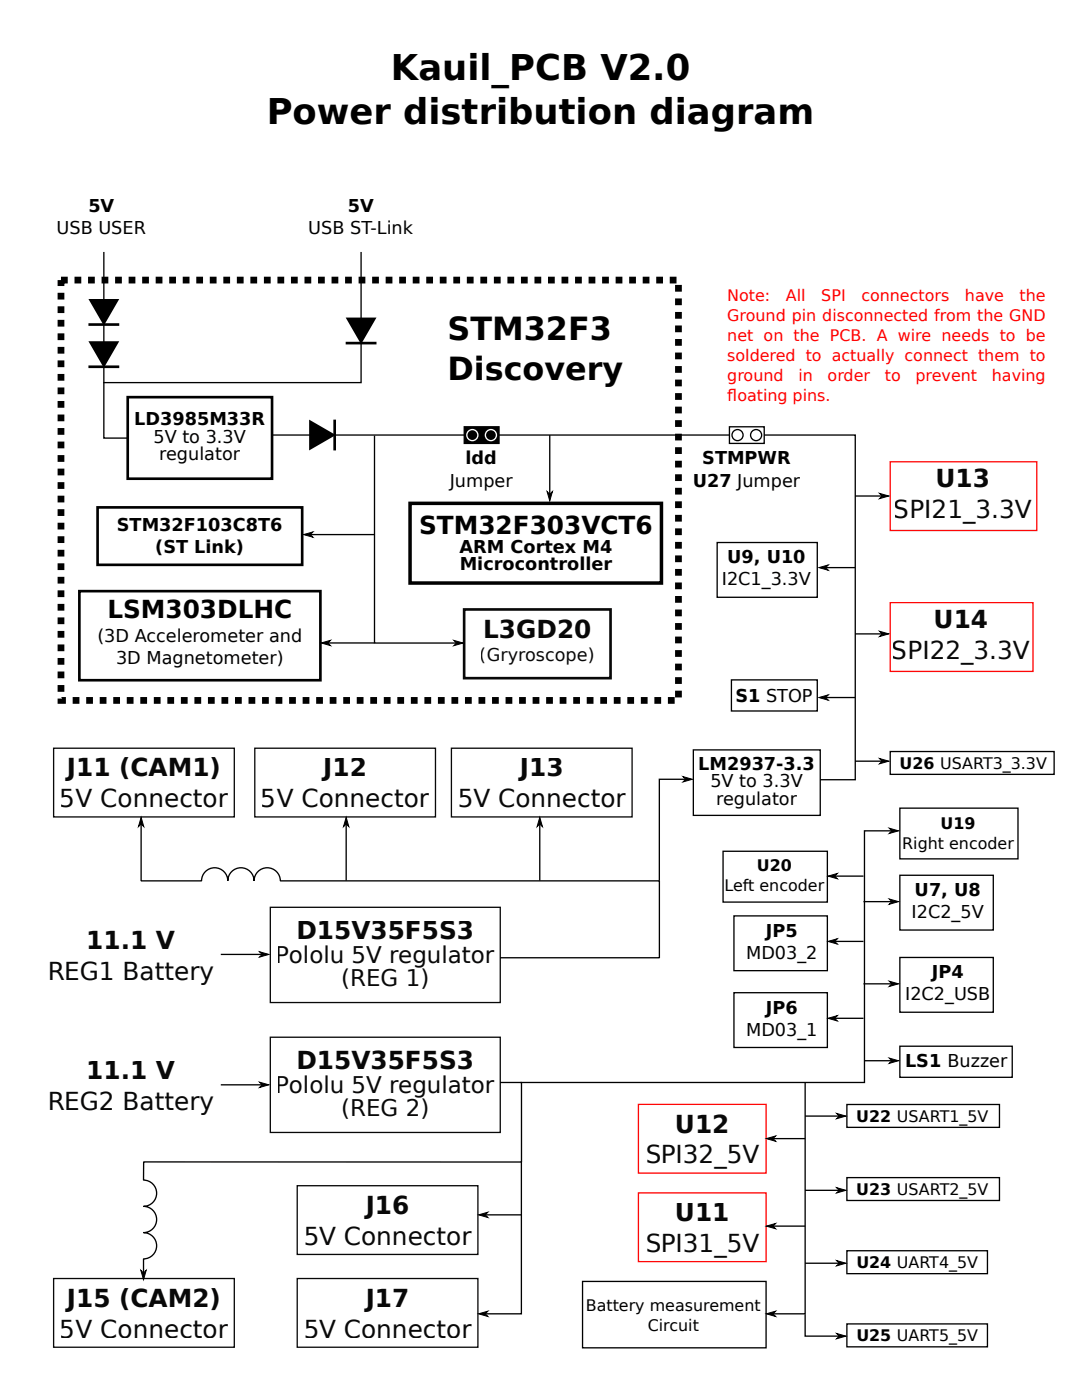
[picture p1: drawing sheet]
<svg xmlns="http://www.w3.org/2000/svg" width="216mm" height="279mm" viewBox="0 0 216 279" stroke-linecap="round" stroke-linejoin="round" font-family="sans-serif">
<g fill="none" stroke="#000" stroke-width=".26">
<path d="M20.7 50.3v37.1h4.7M72.1 50.3v26.1h-51.5M54.4 86.8h116.3v68.8h-7M74.7 86.9v41.4h17.4M109.7 86.8v12.9M60.9 106.7h13.8M143.1 108.3h20v10.9h-20zM64.4 128.3h10.3M145.9 135.7h17.2v6.2h-17.2zM10.7 149.3h36.1v13.7h-36.1zM50.8 149.3h36.1v13.7h-36.1zM90.1 149.3h36v13.7h-36z"/>
<path d="M137.9 155.5h-6.3v20.3M138.3 149.7h25.4v13h-25.4zM177.6 150h32.7v4.5h-32.7zM28.2 163.4v12.4h12a2.62 2.62 0 0 1 2.6-2.6 2.62 2.62 0 0 1 2.7 2.6 2.62 2.62 0 0 1 2.6-2.6 2.62 2.62 0 0 1 2.6 2.6 2.62 2.62 0 0 1 2.6-2.6 2.62 2.62 0 0 1 2.6 2.6h75.7v15.3h-31.8M69.1 163.4v12.3M107.7 163.4v12.3M144.3 169.9h20.8v10.1h-20.8zM179 165.8h-6.5v50.2h-68.6M179.6 161.3h23.5v10.1h-23.5zM179.6 174.7h18.6v10.9h-18.6zM53.9 181.1h45.9v19h-45.9zM146.4 198.1h18.7v10.9h-18.7z"/>
<path d="M146.4 182.8h18.7v10.9h-18.7zM179.6 191.1h18.6v10.9h-18.6zM53.9 207h45.9v19h-45.9zM99.8 216h4.3v15.9h-75.4l-.1 3.6a2.62 2.62 0 0 1 2.7 2.6 2.62 2.62 0 0 1-2.7 2.7 2.62 2.62 0 0 1 2.7 2.6 2.62 2.62 0 0 1-2.7 2.6 2.62 2.62 0 0 1 2.7 2.6 2.62 2.62 0 0 1-2.7 2.6v3.9M179.6 208.8h22.4v6.2h-22.4zM59.3 236.6h36.1v13.7h-36.1zM169 220.4h30.4v4.6h-30.4zM169 235h30.4v4.6h-30.4zM10.7 255.2h36.1v13.7h-36.1zM59.3 255.2h36.1v13.7h-36.1zM116.2 255.7h36.7v13.3h-36.7zM169 249.6h28v4.6h-28z"/>
<path d="M169 264.2h28v4.6h-28z"/>
</g>
<path d="M12.2 55.9h123.2v83.9h-123.2z" fill="none" stroke="#000" stroke-width="1.3" stroke-dasharray="1.3 1.3" stroke-linecap="butt"/>
<path d="M81.8 100.5h50.2v15.9h-50.2z" fill="none" stroke="#000" stroke-width=".7" stroke-linecap="butt"/>
<path d="M17.6 64.8h6.2M17.6 73.2h6.2M25.5 79.3h28.8v16.2h-28.8zM69 68.5h6.1M66.8 83.7v6.2M15.8 118h48.1v17.8h-48.1zM19.5 101.3h40.8v11.4h-40.8zM92.6 121.6h29.2v13.7h-29.2z" fill="none" stroke="#000" stroke-width=".53"/>
<path d="M177.6 92.2h29.3v13.7h-29.3zM177.6 120.3h28.5v13.7h-28.5zM127.4 238.1h25.5v13.7h-25.5zM127.4 220.4h25.5v13.7h-25.5z" fill="none" stroke="#f00" stroke-width=".26"/>
<path d="M17.6 59.7h6.2l-3.1 5.3zM17.6 68.1h6.2l-3.1 5.3zM69 63.4h6.1l-3.1 5.3zM61.7 83.7l5.3 3.1-5.3 3.1z" fill="#000"/>
<g fill="#000" stroke="#000" stroke-width=".2">
<path d="M109.2 98.1l.5 .5 .5-.5-.5 1.9z" fill-rule="evenodd"/>
<path d="M60.6 106.7l1.8-.5-.5 .5 .5 .5z" fill-rule="evenodd"/>
<path d="M64.1 128.3l1.8-.5-.5 .5 .5 .5z" fill-rule="evenodd"/>
<path d="M90.6 127.8l1.8 .5-1.8 .6 .5-.6z" fill-rule="evenodd"/>
<path d="M136.3 155l1.8 .5-1.8 .6 .5-.6z" fill-rule="evenodd"/>
<path d="M28.2 163.1l.5 1.9-.5-.6-.6 .6z" fill-rule="evenodd"/>
<path d="M69.1 163.1l.5 1.9-.5-.6-.6 .6z" fill-rule="evenodd"/>
<path d="M107.7 163.1l.5 1.9-.5-.6-.5 .6z" fill-rule="evenodd"/>
<path d="M177.4 165.3l1.9 .5-1.9 .5 .6-.5z" fill-rule="evenodd"/>
<path d="M28.1 253.5l.5 .6 .6-.6-.6 1.9z" fill-rule="evenodd"/>
</g>
<path d="M92.6 85.2h7v3.3h-7z" fill="#000" stroke="#000" stroke-width=".26"/>
<g fill="none" stroke="#fff" stroke-width=".26">
<circle cx="94.3" cy="86.8" r="1.11"/>
<circle cx="98" cy="86.8" r="1.11"/>
</g>
<path d="M145.5 85.2h7v3.3h-7z" fill="#fff" stroke="#000" stroke-width=".26"/>
<g fill="none" stroke="#000" stroke-width=".26">
<path d="M170.6 99h6.5M163.7 113.3h6.9M163.7 139.2h6.9M170.6 126.5h6.5M170.6 151.9h6.5M165.5 174.8h6.8M172.3 179.9h6.7M44.1 190.5h9.3M165.5 187.9h6.8M172.3 196.3h6.7M44.1 216.5h9.3M160.7 216v46.2h-7.5"/>
<path d="M165.5 203.2h6.8M172.5 211.7h6.5M104 231.9v30.3h-8.2M153.2 227.2h7.5M160.7 222.7h7.8M160.7 237.6h7.8M95.8 242.5h8.2M153.2 244.7h7.5M160.7 252.1h7.8M160.7 262.3v4.4h7.8"/>
<circle cx="147.2" cy="86.8" r="1.11"/>
<circle cx="150.9" cy="86.8" r="1.11"/>
</g>
<g fill="#000" stroke="#000" stroke-width=".2">
<path d="M175.5 98.5l1.8 .5-1.8 .5 .5-.5z" fill-rule="evenodd"/>
<path d="M163.4 113.3l1.9-.6-.6 .6 .6 .5z" fill-rule="evenodd"/>
<path d="M163.4 139.2l1.9-.5-.6 .5 .6 .5z" fill-rule="evenodd"/>
<path d="M175.5 126l1.8 .5-1.8 .5 .5-.5z" fill-rule="evenodd"/>
<path d="M175.5 151.4l1.8 .5-1.8 .5 .5-.5z" fill-rule="evenodd"/>
<path d="M165.2 174.8l1.9-.5-.6 .5 .6 .6z" fill-rule="evenodd"/>
<path d="M177.4 179.4l1.9 .5-1.9 .6 .6-.6z" fill-rule="evenodd"/>
<path d="M51.8 189.9l1.8 .6-1.8 .5 .5-.5z" fill-rule="evenodd"/>
<path d="M165.2 187.9l1.9-.6-.6 .6 .6 .5z" fill-rule="evenodd"/>
<path d="M177.4 195.8l1.9 .5-1.9 .6 .6-.6z" fill-rule="evenodd"/>
<path d="M51.8 216l1.8 .5-1.8 .5 .5-.5z" fill-rule="evenodd"/>
<path d="M165.2 203.2l1.9-.5-.6 .5 .6 .6z" fill-rule="evenodd"/>
<path d="M177.4 211.2l1.9 .5-1.9 .5 .6-.5z" fill-rule="evenodd"/>
<path d="M152.9 227.2l1.9-.5-.6 .5 .6 .6z" fill-rule="evenodd"/>
<path d="M166.9 222.2l1.9 .5-1.9 .6 .6-.6z" fill-rule="evenodd"/>
<path d="M166.9 237l1.9 .6-1.9 .5 .6-.5z" fill-rule="evenodd"/>
<path d="M95.5 242.5l1.8-.6-.5 .6 .5 .5z" fill-rule="evenodd"/>
<path d="M152.9 244.7l1.9-.5-.6 .5 .6 .5z" fill-rule="evenodd"/>
<path d="M166.9 251.6l1.9 .5-1.9 .5 .6-.5z" fill-rule="evenodd"/>
<path d="M95.5 262.2l1.8-.5-.5 .5 .5 .5z" fill-rule="evenodd"/>
<path d="M152.9 262.2l1.9-.5-.6 .5 .6 .5z" fill-rule="evenodd"/>
<path d="M166.9 266.1l1.9 .6-1.9 .5 .6-.5z" fill-rule="evenodd"/>
</g>
<g font-size="7.1">
<text x="78" y="16">Kauil_PCB V2.0</text>
<text x="53.2" y="24.8">Power distribution diagram</text>
</g>
<g font-size="6.3">
<text x="89.3" y="67.9">STM32F3</text>
<text x="89.3" y="75.9">Discovery</text>
</g>
<g font-size="4.9">
<text x="186.7" y="97.2">U13</text>
<text x="83.6" y="106.5">STM32F303VCT6</text>
<text x="178.3" y="103.4">SPI21_3.3V</text>
<text x="21.4" y="123.3">LSM303DLHC</text>
<text x="186.3" y="125.3">U14</text>
<text x="96.4" y="127.2">L3GD20</text>
<text x="178" y="131.4">SPI22_3.3V</text>
<text x="13.4" y="154.9">J11 (CAM1)</text>
<text x="64.5" y="154.9">J12</text>
<text x="103.7" y="154.9">J13</text>
<text x="11.9" y="161.1">5V Connector</text>
<text x="52.1" y="161.1">5V Connector</text>
<text x="91.3" y="161.1">5V Connector</text>
<text x="17.2" y="189.3">11.1 V</text>
<text x="59.2" y="187.5">D15V35F5S3</text>
<text x="9.4" y="195.5">REG1 Battery</text>
<text x="17.2" y="215.3">11.1 V</text>
<text x="59.2" y="213.4">D15V35F5S3</text>
<text x="9.4" y="221.4">REG2 Battery</text>
<text x="134.7" y="226">U12</text>
<text x="128.7" y="232.2">SPI32_5V</text>
<text x="73" y="242.3">J16</text>
<text x="134.7" y="243.7">U11</text>
<text x="60.5" y="248.4">5V Connector</text>
<text x="128.7" y="249.9">SPI31_5V</text>
<text x="13.4" y="260.8">J15 (CAM2)</text>
<text x="73" y="260.8">J17</text>
<text x="11.9" y="266.9">5V Connector</text>
<text x="60.5" y="266.9">5V Connector</text>
</g>
<g font-size="4.6">
<text x="55.1" y="192.1">Pololu 5V regulator</text>
<text x="68.1" y="196.7">(REG 1)</text>
<text x="55.1" y="218.1">Pololu 5V regulator</text>
<text x="68.1" y="222.7">(REG 2)</text>
</g>
<g font-size="3.5">
<text x="11.3" y="46.7">USB USER</text>
<text x="17.6" y="42.3">5V</text>
<text x="61.5" y="46.7">USB ST-Link</text>
<text x="69.4" y="42.3">5V</text>
<text x="26.8" y="84.8">LD3985M33R</text>
<text x="30.6" y="88.3">5V to 3.3V</text>
<text x="31.8" y="91.9">regulator</text>
<text x="92.9" y="92.7">ldd</text>
<text x="140.1" y="92.7">STMPWR</text>
<text x="89.7" y="97.1">Jumper</text>
<text x="138.2" y="97.1">U27 Jumper</text>
<text x="23.3" y="105.9">STM32F103C8T6</text>
<text x="31" y="110.3">(ST Link)</text>
<text x="91.7" y="110.3">ARM Cortex M4</text>
<text x="91.7" y="113.7">Microcontroller</text>
<text x="145.1" y="112.4">U9, U10</text>
<text x="144" y="116.8">I2C1_3.3V</text>
<text x="19.4" y="128.1">(3D Accelerometer and</text>
<text x="23.2" y="132.5">3D Magnetometer)</text>
<text x="95.8" y="132">(Gryroscope)</text>
<text x="146.7" y="140.1">S1 STOP</text>
<text x="139.3" y="153.6">LM2937-3.3</text>
<text x="141.7" y="157.1">5V to 3.3V</text>
<text x="142.9" y="160.7">regulator</text>
<text x="182.5" y="178.8">U7, U8</text>
<text x="181.9" y="183.2">I2C2_5V</text>
<text x="148.9" y="191.3">MD03_2</text>
<text x="152.8" y="186.9">JP5</text>
<text x="185.9" y="195.2">JP4</text>
<text x="152.8" y="202.3">JP6</text>
<text x="180.6" y="199.6">I2C2_USB</text>
<text x="148.9" y="206.7">MD03_1</text>
<text x="180.6" y="212.9">LS1 Buzzer</text>
</g>
<g font-size="3.2" fill="#f00">
<text x="145.1" y="60.1">Note:</text>
<text x="145.1" y="64.1">Ground pin disconnected from the GND</text>
<text x="156.8" y="60.1">All</text>
<text x="163.9" y="60.1">SPI</text>
<text x="171.9" y="60.1">connectors</text>
<text x="192.5" y="60.1">have</text>
<text x="203.5" y="60.1">the</text>
<text x="145.1" y="68.1">net on the PCB. A wire needs to be</text>
<text x="145.1" y="72">soldered to actually connect them to</text>
<text x="145.1" y="76">ground</text>
<text x="159.3" y="76">in</text>
<text x="165.1" y="76">order</text>
<text x="176.6" y="76">to</text>
<text x="182.7" y="76">prevent</text>
<text x="197.9" y="76">having</text>
<text x="145.1" y="80">foating pins.</text>
<text x="145.1" y="80">l</text>
</g>
<g font-size="3.2">
<text x="179.5" y="153.4">U26 USART3_3.3V</text>
<text x="187.7" y="165.5">U19</text>
<text x="151" y="173.8">U20</text>
<text x="180" y="169.5">Right encoder</text>
<text x="144.6" y="177.8">Left encoder</text>
<text x="170.9" y="223.9">U22 USART1_5V</text>
<text x="170.9" y="238.5">U23 USART2_5V</text>
<text x="170.9" y="253.1">U24 UART4_5V</text>
<text x="116.9" y="261.7">Battery measurement</text>
<text x="129.2" y="265.6">Circuit</text>
<text x="170.9" y="267.7">U25 UART5_5V</text>
</g>
</svg>
